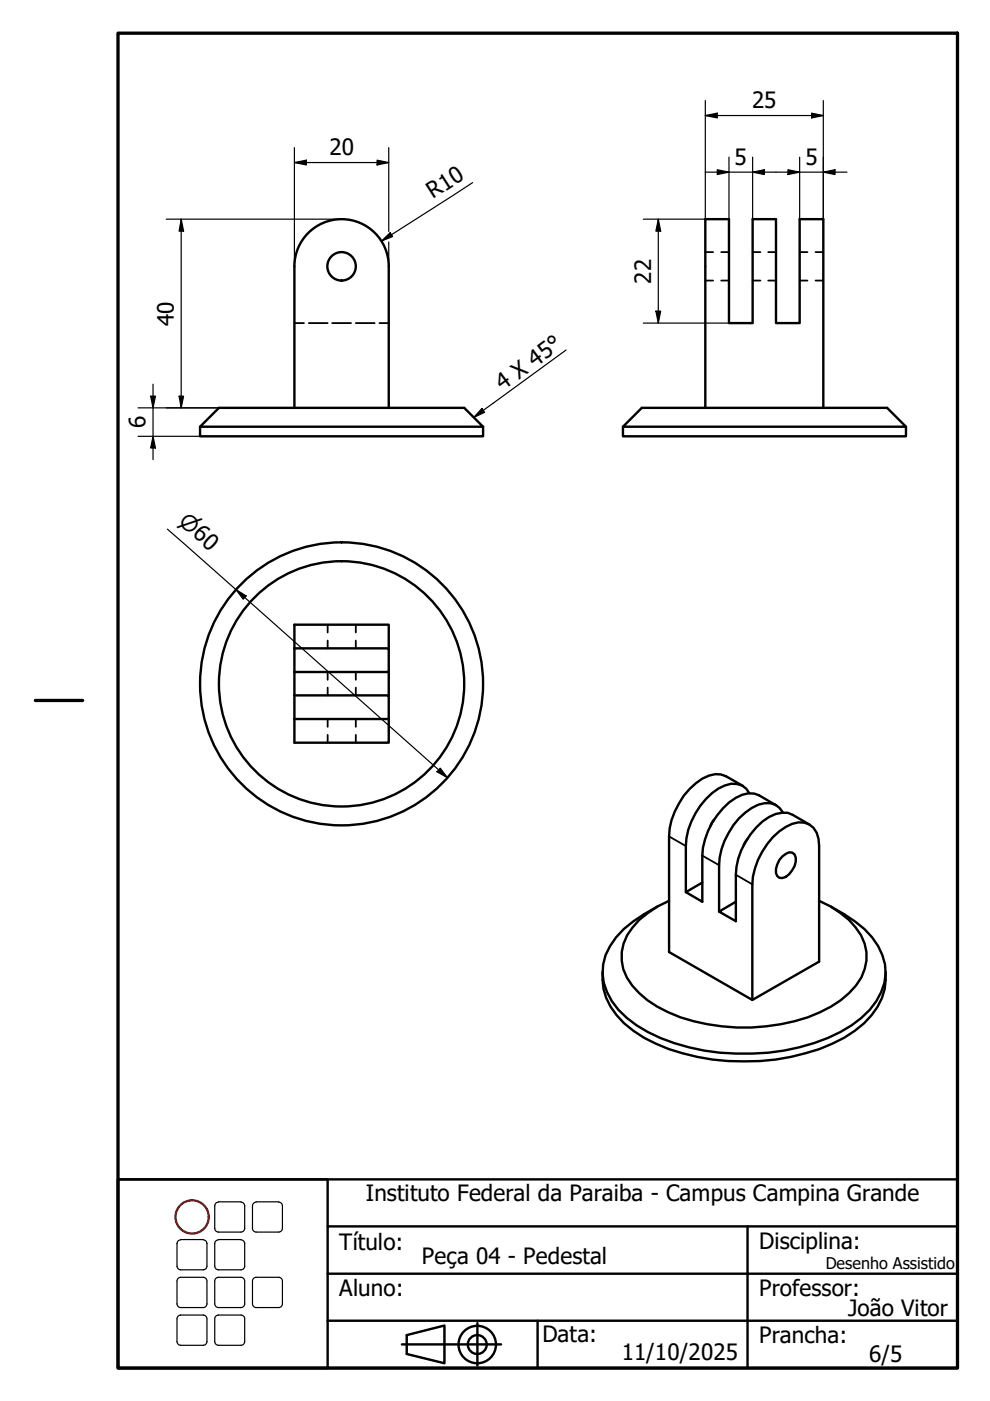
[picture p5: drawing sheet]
<svg xmlns="http://www.w3.org/2000/svg" width="210mm" height="297mm" viewBox="0 0 210 297" stroke-linecap="round" stroke-linejoin="round" font-family="sans-serif">
<!-- layer: Oculto (ISO) -->
<g fill="none" stroke="#000" stroke-width=".38">
<path d="M149.5 53.5h1.7M149.5 59.5h1.7M152.9 53.5h1.7M152.9 59.5h1.7M159.6 53.5h1.6M159.6 59.5h1.6M162.9 53.5h1.6M162.9 59.5h1.6M169.5 53.5h1.7M169.5 59.5h1.7M172.9 53.5h1.7M172.9 59.5h1.7"/>
<path d="M62.4 68.5h2.1M65.5 68.5h4M70.4 68.5h4M75.4 68.5h4M80.5 68.5h1.9M69.5 132.4v1.7M69.5 135.8v1.7M75.4 132.4v1.7M75.4 135.8v1.7M69.5 142.5v1.6M69.5 145.8v1.6M69.5 152.4v1.7"/>
<path d="M69.5 155.8v1.7M75.4 142.5v1.6M75.4 145.8v1.6M75.4 152.4v1.7M75.4 155.8v1.7"/>
</g>
<g fill="none" stroke="#000" stroke-width=".51">
<path d="M62.4 56.5a10 10 0 0 1 10-10 10 10 0 0 1 10 10M62.4 56.5v30M82.4 56.5v30M42.4 90.5v2h60v-2M46.4 86.5h52l4 4h-60zM132.1 90.5v2h60v-2M136.1 86.5h52l4 4h-60zM149.5 86.5v-40h5.1v22h5v-22h4.9v22h5v-22h5.1v40M62.4 137.5h20v5h-20M82.4 137.5v-5.1h-20v25.1h20v-5.1M62.4 147.4h20v5h-20M82.4 142.5v4.9"/>
<path d="M151.4 173.8l-.8 1.3M157.5 166.6l-3.6-2a5 5 0 0 0-5 .5 15.8 15.8 0 0 0-7 12.2v24.6l17.6 10.1 14.2-8.1v-24.5a4.5 4.5 0 0 0-3.1-5 6.8 6.8 0 0 0-5.4 1.9 16.1 16.1 0 0 0-5.7 11.2v24.5M158.5 177.8l-.8 1.4M158.9 168.2a3.7 3.7 0 0 0-5.2-1.7 15 15 0 0 0-8.3 12.9v9.8M164.5 170.7l-3.5-2.1a4.9 4.9 0 0 0-5 .5 15.7 15.7 0 0 0-7.1 12.3v9.8l-3.5-2 3.5-2.1M166 172.3a3.5 3.5 0 0 0-3.9-2 10.5 10.5 0 0 0-6.6 4.6 15.5 15.5 0 0 0-3 8.5v9.9M171.6 174.8l-3.5-2a5.2 5.2 0 0 0-5 .4 15.6 15.6 0 0 0-7.1 12.3v9.8l-3.5-2 3.5-2.1M139.4 192.2a28.1 28.1 0 0 0-8.8 6.5 10.8 10.8 0 0 0-.9 13.6 24.4 24.4 0 0 0 13.2 8.9 49.3 49.3 0 0 0 32.6-1.1 23 23 0 0 0 10.3-7.8 10.8 10.8 0 0 0-.9-13.6 28.1 28.1 0 0 0-8.8-6.5M141.9 191a19.4 19.4 0 0 0-8.9 7.3 9.4 9.4 0 0 0 1 10.7 24 24 0 0 0 13.1 7.5 41.8 41.8 0 0 0 26.8-1.9 18.9 18.9 0 0 0 8.7-7.4 9.3 9.3 0 0 0-1.2-10.6 20.5 20.5 0 0 0-7.7-5.6M165.9 181.6l1.4-.9 .7 .1a2.11 2.11 0 0 1 .5 2.8 4 4 0 0 1-2.6 2.6l-.7-.1a2.09 2.09 0 0 1-.4-2.8l.4-.9zM127.8 206.1a12.9 12.9 0 0 0 4.5 10.9 32.9 32.9 0 0 0 15.5 7.1 48.4 48.4 0 0 0 28.7-2.8 19.1 19.1 0 0 0 10.5-9.7l.6-1.9 .2-3.6"/>
<circle cx="72.4" cy="56.5" r="3"/>
<circle cx="72.4" cy="145" r="30"/>
<circle cx="72.4" cy="145" r="26"/>
</g>
<path d="M141.9 177.3l3.5 2.1M148.9 181.4l3.6 2M156 185.5l3.5 2" fill="none" stroke="#000" stroke-width=".38"/>
<!-- layer: Borda (ISO) -->
<path d="M25 7h178v283.1h-178zM7.5 148.5h10" fill="none" stroke="#000" stroke-width=".7"/>
<circle cx="40.7" cy="258" r="3.5" fill="none" stroke="#f00" stroke-width=".51"/>
<g fill="none" stroke="#000" stroke-width=".51">
<path d="M25 250h44.5v40.1h-44.5zM25 250h178v40.1h-178zM69.5 270.1h133.5M69.5 260h133.5M158.5 260v30.1M69.5 280h133.5M85.2 285h21M86.2 283.1l8-2.1v8l-8-1.9zM101.2 280.5v9M114 280v10.1"/>
<circle cx="101.2" cy="285.1" r="4"/>
<circle cx="101.2" cy="285.1" r="2"/>
</g>
<!-- layer: 02_Legenda -->
<g fill="none" stroke="#000" stroke-width=".25">
<path d="M46.3 254.8h4.8M46.3 254.9a.79 .79 0 0 0-.8 .8v4.8M51.1 254.9a.79 .79 0 0 1 .8 .8v4.8M54.3 254.8h4.8M54.3 254.9a.79 .79 0 0 0-.8 .8v4.8M59.1 254.9a.79 .79 0 0 1 .8 .8v4.8M37.5 268.4a.79 .79 0 0 0 .8 .8M37.5 276.4a.79 .79 0 0 0 .8 .8M37.5 271.6v4.9M37.5 279.6v4.9M38.3 270.8h4.8a.79 .79 0 0 1 .8 .8M38.3 278.8h4.8a.79 .79 0 0 1 .8 .8"/>
<path d="M38.3 262.8h4.8M38.3 262.9a.79 .79 0 0 0-.8 .8v4.8M38.3 270.8a.79 .79 0 0 0-.8 .8M38.3 278.8a.79 .79 0 0 0-.8 .8M43.1 262.9a.79 .79 0 0 1 .8 .8v4.8M43.9 271.6v4.9M43.9 279.6v4.9M43.9 268.4a.79 .79 0 0 1-.8 .8h-4.8M43.9 276.4a.79 .79 0 0 1-.8 .8h-4.8M45.5 260.4a.79 .79 0 0 0 .8 .8M45.5 268.4a.79 .79 0 0 0 .8 .8M45.5 276.4a.79 .79 0 0 0 .8 .8"/>
<path d="M45.5 271.6v4.9M45.5 279.6v4.9M46.3 278.8h4.8a.79 .79 0 0 1 .8 .8M46.3 270.8h4.8a.79 .79 0 0 1 .8 .8M46.3 262.8h4.8M46.3 262.9a.79 .79 0 0 0-.8 .8v4.8M46.3 278.8a.79 .79 0 0 0-.8 .8M46.3 270.8a.79 .79 0 0 0-.8 .8M51.1 262.9a.79 .79 0 0 1 .8 .8v4.8M51.9 268.4a.79 .79 0 0 1-.8 .8h-4.8M51.9 260.4a.79 .79 0 0 1-.8 .8h-4.8M51.9 276.4a.79 .79 0 0 1-.8 .8h-4.8"/>
<path d="M51.9 271.6v4.9M51.9 279.6v4.9M53.5 260.4a.79 .79 0 0 0 .8 .8M53.5 276.4a.79 .79 0 0 0 .8 .8M53.5 271.6v4.9M54.3 270.8h4.8a.79 .79 0 0 1 .8 .8M54.3 270.8a.79 .79 0 0 0-.8 .8M59.9 260.4a.79 .79 0 0 1-.8 .8h-4.8M59.9 276.4a.79 .79 0 0 1-.8 .8h-4.8M59.9 271.6v4.9M37.5 284.4a.79 .79 0 0 0 .8 .8M43.9 284.4a.79 .79 0 0 1-.8 .8h-4.8"/>
<path d="M45.5 284.4a.79 .79 0 0 0 .8 .8M51.9 284.4a.79 .79 0 0 1-.8 .8h-4.8M86.2 283.1l8-2.1v8l-8-1.9z"/>
</g>
<g fill="none" stroke="#000" stroke-width=".25">
<path d="M62.4 34.5l2.6-.5v1zM62.4 34.5h20M62.4 31.3v25.2M79.9 34l2.5 .5-2.5 .5zM82.4 31.3v17.8M100.2 38.7l-19.3 12.4M149.5 24.5l2.6-.5v1zM149.5 21.3v25.2h-13.1M149.5 24.5h25.1M149.5 36.5h30.1M152.1 36l2.5 .5-2.5 .5zM154.6 33.3v13.2"/>
<path d="M159.6 36.5l2.5-.5v1zM159.6 33.3v13.2M167.1 36l2.4 .5-2.4 .5zM169.5 33.3v13.2M172.1 24l2.5 .5-2.5 .5zM174.6 36.5l2.4-.5v1zM174.6 21.3v25.2M35.2 46.5h37.3M38.4 46.5l.5 2.5h-.9zM38.4 46.5v40M80.9 51.1l1.8-1.8 .5 .9zM82.4 51.3v5.2"/>
<path d="M139.6 46.5l.5 2.5h-1zM139.6 46.5v22M136.4 68.5h18.2M139.1 66h1l-.5 2.5zM29.3 86.5h17.1M29.3 92.5h13.1M31.9 84h1.1l-.6 2.5zM32.4 92.5l.6 2.5h-1.1zM32.4 81.5v16M38 84h.9l-.5 2.5zM35.5 112.2l59.4 52.7M50 125l2.2 1.4-.6 .6z"/>
<path d="M93.3 162.9l1.6 2-2.3-1.3z"/>
</g>
<g fill="#000">
<path d="M62.4 34.5l2.6-.5v1z" fill-rule="evenodd"/>
<path d="M79.9 34l2.5 .5-2.5 .5z" fill-rule="evenodd"/>
<path d="M149.5 24.5l2.6-.5v1z" fill-rule="evenodd"/>
<path d="M152.1 36l2.5 .5-2.5 .5z" fill-rule="evenodd"/>
<path d="M159.6 36.5l2.5-.5v1z" fill-rule="evenodd"/>
<path d="M167.1 36l2.4 .5-2.4 .5z" fill-rule="evenodd"/>
<path d="M172.1 24l2.5 .5-2.5 .5z" fill-rule="evenodd"/>
<path d="M174.6 36.5l2.4-.5v1z" fill-rule="evenodd"/>
<path d="M38.4 46.5l.5 2.5h-.9z" fill-rule="evenodd"/>
<path d="M80.9 51.1l1.8-1.8 .5 .9z" fill-rule="evenodd"/>
<path d="M139.6 46.5l.5 2.5h-1z" fill-rule="evenodd"/>
<path d="M139.1 66h1l-.5 2.5z" fill-rule="evenodd"/>
<path d="M31.9 84h1.1l-.6 2.5z" fill-rule="evenodd"/>
<path d="M32.4 92.5l.6 2.5h-1.1z" fill-rule="evenodd"/>
<path d="M38 84h.9l-.5 2.5z" fill-rule="evenodd"/>
<path d="M50 125l2.2 1.4-.6 .6z" fill-rule="evenodd"/>
<path d="M93.3 162.9l1.6 2-2.3-1.3z" fill-rule="evenodd"/>
</g>
<path d="M120 74.2l-19.5 14.3M102.2 86.6l.5 .8-2.2 1.1z" fill="none" stroke="#000" stroke-width=".25"/>
<path d="M102.2 86.6l.5 .8-2.2 1.1z" fill-rule="evenodd" fill="#000"/>
<g font-size="4.8">
<text x="159.4" y="22.9">25</text>
<text x="69.8" y="32.9">20</text>
<text x="155.8" y="34.9">5</text>
<text x="170.8" y="34.9">5</text>
<text x="91.8" y="42.2" transform="rotate(-33 91.8 42.2)">R10</text>
<text x="138" y="60.1" transform="rotate(-90 138 60.1)">22</text>
<text x="36.8" y="69.1" transform="rotate(-90 36.8 69.1)">40</text>
<text x="106.6" y="82.9" transform="rotate(-36 106.6 82.9)">4 X 45°</text>
<text x="30.9" y="90.8" transform="rotate(-90 30.9 90.8)">6</text>
<text x="77.5" y="254.7">Instituto Federal da Paraiba - Campus Campina Grande</text>
<text x="71.9" y="265">Título:</text>
<text x="89.5" y="268">Peça 04 - Pedestal</text>
<text x="161" y="264.7">Disciplina:</text>
<text x="71.9" y="274.7">Aluno:</text>
<text x="161" y="274.7">Professor:</text>
<text x="179.8" y="278.9">João Vitor</text>
<text x="115" y="284.5">Data:</text>
<text x="161" y="284.7">Prancha:</text>
<text x="131.8" y="288.3">11/10/2025</text>
<text x="184.3" y="288.8">6/5</text>
</g>
<text font-size="4.6" x="37.7" y="110.9" transform="rotate(42 37.7 110.9)">⌀60</text>
<text font-size="3.4" x="175.1" y="269">Desenho Assistido</text>
</svg>
